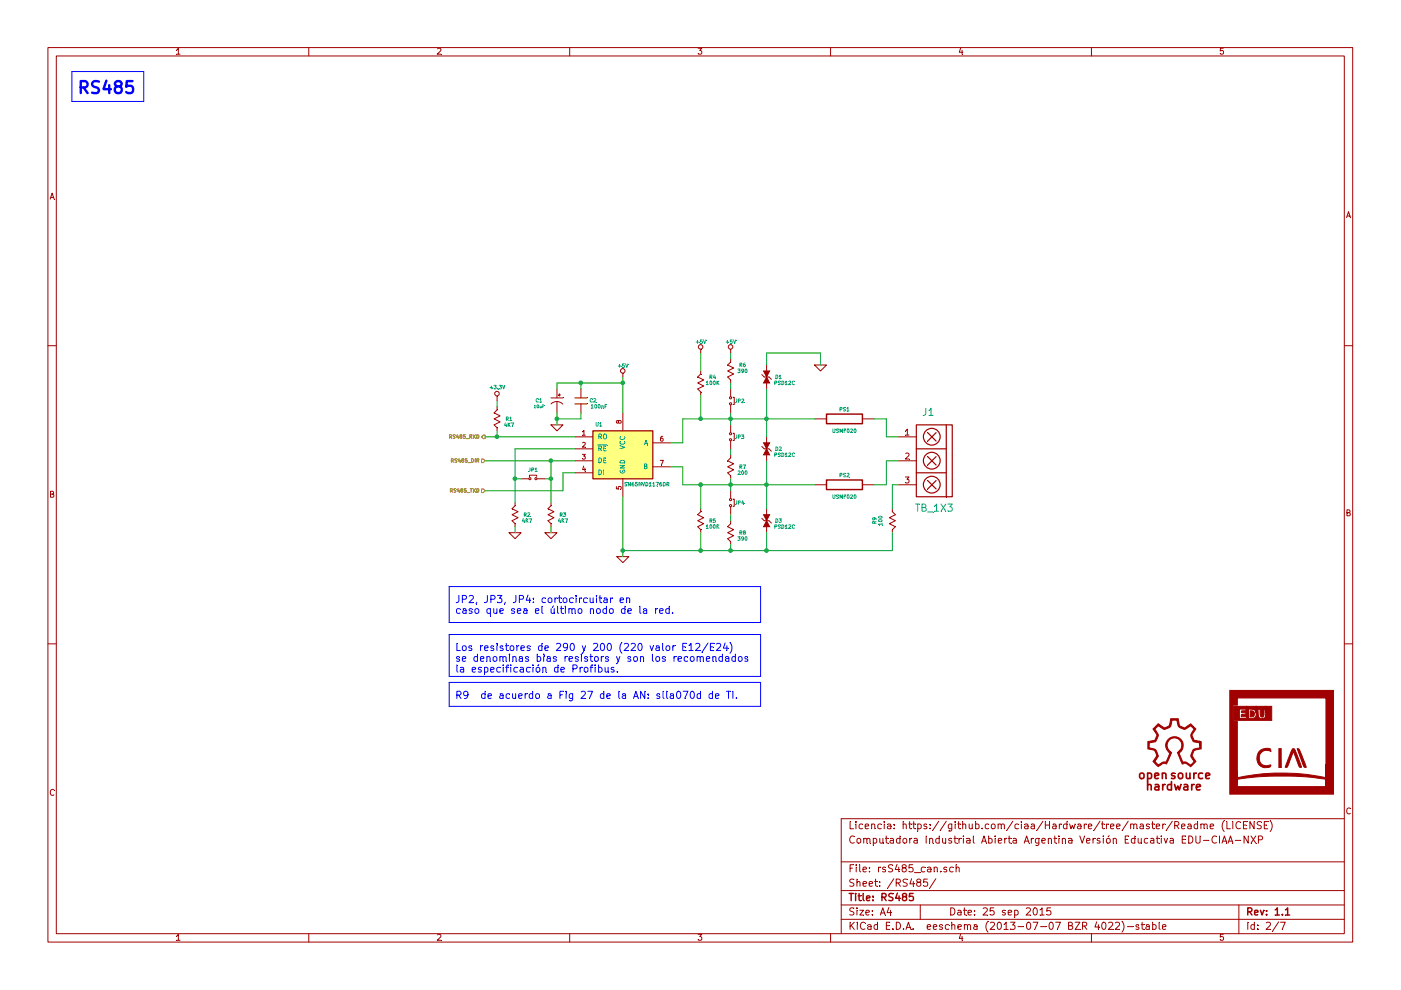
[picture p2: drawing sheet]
EESchema Schematic File Version 2
LIBS:edu-ciaa-nxp
LIBS:edu-ciaa-nxp-cache
EELAYER 27 0
EELAYER END
$Descr A4 11693 8268
encoding utf-8
Sheet 2 7
Title "RS485"
Date "25 sep 2015"
Rev "1.1"
Comp ""
Comment1 "Computadora Industrial Abierta Argentina Versión Educativa EDU-CIAA-NXP"
Comment2 "Licencia: https://github.com/ciaa/Hardware/tree/master/Readme (LICENSE)"
Comment3 ""
Comment4 ""
$EndDescr
$Comp
L MAX3072 U1
U 1 1
P 5200 3800
F 0 "U1" H 5000 4050 30  0000 C CNN
F 1 "SN65HVD1176DR" H 5400 3550 30  0000 C CNN
F 2 "-SOIC8" H 5200 3800 35  0001 C CIN
F 3 "sn65hvd1176.pdf" H 5200 3800 60  0001 C CNN
F 4 "IC RS485 PROFIBUS TXRX 8-SOIC" H 5200 3800 60  0001 C CNN "Descripción"
F 5 "Texas Instruments" H 5200 3800 60  0001 C CNN "Fabricante"
F 6 "SN65HVD1176DR" H 5200 3800 60  0001 C CNN "Nro de parte"
F 7 "../PCB/EDU-NXP/Datasheets" H 5200 3800 60  0001 C CNN "Path datasheet"
F 8 "296-26337-1-ND" H 5200 3800 60  0001 C CNN "Digikey"
F 9 "8-SOIC (0.154\", 3.90mm Width)" H 5200 3800 60  0001 C CNN "Footprint"
	1    5200 3800
	1    0    0    -1  
$EndComp
$Comp
L C_MINI C2
U 1 1
P 4850 3350
F 0 "C2" V 4850 3450 30  0000 C CNN
F 1 "100nF" V 4900 3500 30  0000 C CNN
F 2 "c_0805" H 1238 5700 30  0001 C CNN
F 3 "KEM_C1002_X7R_SMD.pdf" H 1200 5850 60  0001 C CNN
F 4 "CAP CER 0.1UF 16V 10% X7R 0805" H 1200 5850 60  0001 C CNN "Descripción"
F 5 "Kemet" H 1200 5850 60  0001 C CNN "Fabricante"
F 6 "C0805C104K4RACTU" H 1200 5850 60  0001 C CNN "Nro de Parte"
F 7 "..PCB/EDU-NXP/Datasheets" H 1200 5850 60  0001 C CNN "Path datasheet"
F 8 "399-1167-1-ND" H 1200 5850 60  0001 C CNN "Digikey"
F 9 "0805" H 1200 5850 60  0001 C CNN "Footprint"
	1    4850 3350
	0    1    1    0   
$EndComp
$Comp
L GND #PWR02
U 1 1
P 4650 3550
F 0 "#PWR02" H 4650 3550 30  0001 C CNN
F 1 "GND" H 4650 3480 30  0001 C CNN
F 2 "" H 4650 3550 60  0000 C CNN
F 3 "" H 4650 3550 60  0000 C CNN
	1    4650 3550
	1    0    0    -1  
$EndComp
$Comp
L R_MINI R4
U 1 1
P 5850 3200
F 0 "R4" V 5900 3100 30  0000 C CNN
F 1 "100K" V 5850 3100 30  0000 C CNN
F 2 "SM0805" H 5850 3200 60  0001 C CNN
F 3 "AOA0000CE1.pdf" H 5850 3200 60  0001 C CNN
F 4 "RES 100K OHM 1/8W 5% 0805 SMD" V 5850 3200 60  0001 C CNN "Descripción"
F 5 "Panasonic Electronic Components" V 5850 3200 60  0001 C CNN "Fabricante"
F 6 "ERJ-6GEYJ104V" V 5850 3200 60  0001 C CNN "Nro de parte"
F 7 "..PCB/EDU-NXP/Datasheets" V 5850 3200 60  0001 C CNN "Path datasheet"
F 8 "P100KACT-ND" V 5850 3200 60  0001 C CNN "Digikey"
F 9 "0805" V 5850 3200 60  0001 C CNN "Footprint"
	1    5850 3200
	0    -1   -1   0   
$EndComp
$Comp
L R_MINI R7
U 1 1
P 6100 3900
F 0 "R7" V 6100 3800 30  0000 C CNN
F 1 "200" V 6050 3800 30  0000 C CNN
F 2 "SM0805" H 6100 3900 60  0001 C CNN
F 3 "RR Series Resistor Specifications.pdf" H 6100 3900 60  0001 C CNN
F 4 "RES 200 OHM 1/10W .5% 0805 SMD" V 6100 3900 60  0001 C CNN "Descripción"
F 5 "Susumu" V 6100 3900 60  0001 C CNN "Fabricante"
F 6 "RR1220P-201-D" V 6100 3900 60  0001 C CNN "Nro de parte"
F 7 "..PCB/EDU-NXP/Datasheets" V 6100 3900 60  0001 C CNN "Path datasheet"
F 8 "RR12P200DCT-ND" V 6100 3900 60  0001 C CNN "Digikey"
F 9 "0805" V 6100 3900 60  0001 C CNN "Footprint"
	1    6100 3900
	0    -1   -1   0   
$EndComp
$Comp
L R_MINI R5
U 1 1
P 5850 4350
F 0 "R5" V 5850 4250 30  0000 C CNN
F 1 "100K" V 5800 4250 30  0000 C CNN
F 2 "SM0805" H 5850 3200 60  0001 C CNN
F 3 "AOA0000CE1.pdf" H 5850 3200 60  0001 C CNN
F 4 "RES 100K OHM 1/8W 5% 0805 SMD" V 5850 3200 60  0001 C CNN "Descripción"
F 5 "Panasonic Electronic Components" V 5850 3200 60  0001 C CNN "Fabricante"
F 6 "ERJ-6GEYJ104V" V 5850 3200 60  0001 C CNN "Nro de parte"
F 7 "..PCB/EDU-NXP/Datasheets" V 5850 3200 60  0001 C CNN "Path datasheet"
F 8 "P100KACT-ND" V 5850 3200 60  0001 C CNN "Digikey"
F 9 "0805" V 5850 3200 60  0001 C CNN "Footprint"
	1    5850 4350
	0    -1   -1   0   
$EndComp
$Comp
L ESD D1
U 1 1
P 6400 3150
F 0 "D1" V 6400 3050 30  0000 C CNN
F 1 "PSD12C" V 6350 3000 30  0000 C CNN
F 2 "DO-214AA(SMB)" H 6400 3150 60  0001 C CNN
F 3 "P6SMB11CAT3-D.PDF" H 6400 3150 60  0001 C CNN
F 4 "TVS DIODE 10.2VWM 16.7VC SMB" H 6400 3150 60  0001 C CNN "Descripción"
F 5 "ON Semiconductor" H 6400 3150 60  0001 C CNN "Fabricante"
F 6 "P6SMB12CAT3G" H 6400 3150 60  0001 C CNN "Nro de parte"
F 7 "PCB/EDU-NXP/Datasheets" H 6400 3150 60  0001 C CNN "Path datasheet"
F 8 "P6SMB12CAT3GOSCT-ND" H 6400 3150 60  0001 C CNN "Digikey"
F 9 "DO-214AA, SMB" H 6400 3150 60  0001 C CNN "Footprint"
	1    6400 3150
	0    -1   -1   0   
$EndComp
$Comp
L ESD D2
U 1 1
P 6400 3750
F 0 "D2" V 6400 3650 30  0000 C CNN
F 1 "PSD12C" V 6350 3600 30  0000 C CNN
F 2 "DO-214AA(SMB)" H 6400 3150 60  0001 C CNN
F 3 "P6SMB11CAT3-D.PDF" H 6400 3150 60  0001 C CNN
F 4 "TVS DIODE 10.2VWM 16.7VC SMB" H 6400 3150 60  0001 C CNN "Descripción"
F 5 "ON Semiconductor" H 6400 3150 60  0001 C CNN "Fabricante"
F 6 "P6SMB12CAT3G" H 6400 3150 60  0001 C CNN "Nro de parte"
F 7 "PCB/EDU-NXP/Datasheets" H 6400 3150 60  0001 C CNN "Path datasheet"
F 8 "P6SMB12CAT3GOSCT-ND" H 6400 3150 60  0001 C CNN "Digikey"
F 9 "DO-214AA, SMB" H 6400 3150 60  0001 C CNN "Footprint"
	1    6400 3750
	0    -1   -1   0   
$EndComp
$Comp
L ESD D3
U 1 1
P 6400 4350
F 0 "D3" V 6400 4250 30  0000 C CNN
F 1 "PSD12C" V 6350 4200 30  0000 C CNN
F 2 "DO-214AA(SMB)" H 6400 3150 60  0001 C CNN
F 3 "P6SMB11CAT3-D.PDF" H 6400 3150 60  0001 C CNN
F 4 "TVS DIODE 10.2VWM 16.7VC SMB" H 6400 3150 60  0001 C CNN "Descripción"
F 5 "ON Semiconductor" H 6400 3150 60  0001 C CNN "Fabricante"
F 6 "P6SMB12CAT3G" H 6400 3150 60  0001 C CNN "Nro de parte"
F 7 "PCB/EDU-NXP/Datasheets" H 6400 3150 60  0001 C CNN "Path datasheet"
F 8 "P6SMB12CAT3GOSCT-ND" H 6400 3150 60  0001 C CNN "Digikey"
F 9 "DO-214AA, SMB" H 6400 3150 60  0001 C CNN "Footprint"
	1    6400 4350
	0    -1   -1   0   
$EndComp
$Comp
L R_MINI R6
U 1 1
P 6100 3100
F 0 "R6" V 6150 3000 30  0000 C CNN
F 1 "390" V 6100 3000 30  0000 C CNN
F 2 "SM0805" H 6100 3100 60  0001 C CNN
F 3 "RR Series Resistor Specifications.pdf" H 6100 3100 60  0001 C CNN
F 4 "RES 390 OHM 1/10W .5% 0805 SMD" V 6100 3100 60  0001 C CNN "Descripción"
F 5 "Susumu" V 6100 3100 60  0001 C CNN "Fabricante"
F 6 "RR1220P-391-D" V 6100 3100 60  0001 C CNN "Nro de parte"
F 7 "..PCB/EDU-NXP/Datasheets" V 6100 3100 60  0001 C CNN "Path datasheet"
F 8 "RR12P390DCT-ND" V 6100 3100 60  0001 C CNN "Digikey"
F 9 "0805" V 6100 3100 60  0001 C CNN "Footprint"
	1    6100 3100
	0    -1   -1   0   
$EndComp
$Comp
L R_MINI R8
U 1 1
P 6100 4450
F 0 "R8" V 6100 4350 30  0000 C CNN
F 1 "390" V 6050 4350 30  0000 C CNN
F 2 "SM0805" H 6100 3100 60  0001 C CNN
F 3 "RR Series Resistor Specifications.pdf" H 6100 3100 60  0001 C CNN
F 4 "RES 390 OHM 1/10W .5% 0805 SMD" V 6100 3100 60  0001 C CNN "Descripción"
F 5 "Susumu" V 6100 3100 60  0001 C CNN "Fabricante"
F 6 "RR1220P-391-D" V 6100 3100 60  0001 C CNN "Nro de parte"
F 7 "..PCB/EDU-NXP/Datasheets" V 6100 3100 60  0001 C CNN "Path datasheet"
F 8 "RR12P390DCT-ND" V 6100 3100 60  0001 C CNN "Digikey"
F 9 "0805" V 6100 3100 60  0001 C CNN "Footprint"
	1    6100 4450
	0    -1   -1   0   
$EndComp
$Comp
L JUMPER-2 JP4
U 1 1
P 6100 4200
F 0 "JP4" V 6100 4125 30  0000 C CNN
F 1 "JUMPER-2" H 6100 4200 30  0001 C CNN
F 2 "~" H 6100 4200 60  0000 C CNN
F 3 "~" H 6100 4200 60  0000 C CNN
	1    6100 4200
	0    -1   -1   0   
$EndComp
$Comp
L JUMPER-2 JP3
U 1 1
P 6100 3650
F 0 "JP3" V 6100 3575 30  0000 C CNN
F 1 "JUMPER-2" H 6100 3650 30  0001 C CNN
F 2 "~" H 6100 3650 60  0000 C CNN
F 3 "~" H 6100 3650 60  0000 C CNN
	1    6100 3650
	0    -1   -1   0   
$EndComp
$Comp
L JUMPER-2 JP2
U 1 1
P 6100 3350
F 0 "JP2" V 6100 3275 30  0000 C CNN
F 1 "JUMPER-2" H 6100 3350 30  0001 C CNN
F 2 "~" H 6100 3350 60  0000 C CNN
F 3 "~" H 6100 3350 60  0000 C CNN
	1    6100 3350
	0    -1   -1   0   
$EndComp
Text Notes 650  800  0    100  ~ 20
RS485
$Comp
L TB_1X3 J1
U 1 1
P 7850 3750
F 0 "J1" H 7950 4050 60  0000 C CNN
F 1 "TB_1X3" H 7900 3250 60  0000 C CNN
F 2 "bornier3" H 7800 3800 10  0001 C CNN
F 3 "osttcxx2162.pdf" H 7800 3800 60  0001 C CNN
F 4 "TERM BLOCK 5.08MM VERT 3POS PCB" H 7850 3750 60  0001 C CNN "Descripción"
F 5 "On Shore Technology Inc" H 7850 3750 60  0001 C CNN "Fabricante"
F 6 "OSTTC032162" H 7850 3750 60  0001 C CNN "Nro de parte"
F 7 "..PCB/EDU-NXP/Datasheets" H 7850 3750 60  0001 C CNN "Path datasheet"
F 8 "ED2610-ND" H 7850 3750 60  0001 C CNN "Digikey"
F 9 "~" H 7850 3750 60  0001 C CNN "Footprint"
	1    7850 3750
	-1   0    0    -1  
$EndComp
Text Notes 3800 5050 0    60   ~ 0
JP2, JP3, JP4: cortocircuitar en\ncaso que sea el último nodo de la red.
$Comp
L R_MINI R3
U 1 1
P 4600 4300
F 0 "R3" V 4600 4200 30  0000 C CNN
F 1 "4K7" V 4550 4200 30  0000 C CNN
F 2 "SM0805" H 4600 4300 60  0001 C CNN
F 3 "Chip_Resistor.pdf" H 4600 4300 60  0001 C CNN
F 4 "RES 4.7K ohm 1/8 W 5% 0805 SMD" V 4600 4300 60  0001 C CNN "Descripción"
F 5 "Samsung" V 4600 4300 60  0001 C CNN "Fabricante "
F 6 "RC2012J472CS" V 4600 4300 60  0001 C CNN "Nro de parte"
F 7 "..PCB/EDU-NXP/Datasheets" V 4600 4300 60  0001 C CNN "Path datasheet"
F 8 "1276-5544-1-ND" V 4600 4300 60  0001 C CNN "Digikey"
F 9 "0805" V 4600 4300 60  0001 C CNN "Footprint"
	1    4600 4300
	0    -1   -1   0   
$EndComp
$Comp
L GND #PWR03
U 1 1
P 4600 4450
F 0 "#PWR03" H 4600 4450 30  0001 C CNN
F 1 "GND" H 4600 4380 30  0001 C CNN
F 2 "" H 4600 4450 60  0000 C CNN
F 3 "" H 4600 4450 60  0000 C CNN
	1    4600 4450
	1    0    0    -1  
$EndComp
$Comp
L R_MINI R2
U 1 1
P 4300 4300
F 0 "R2" V 4300 4200 30  0000 C CNN
F 1 "4K7" V 4250 4200 30  0000 C CNN
F 2 "SM0805" H 4300 4300 60  0001 C CNN
F 3 "Chip_resistor.pdf" H 4300 4300 60  0001 C CNN
F 4 "RES 4.7K ohm 1/8W 5% 0805 SMD" V 4300 4300 60  0001 C CNN "Descricpión"
F 5 "Samsung" V 4300 4300 60  0001 C CNN "Fabricante"
F 6 "RC2012J472CS" V 4300 4300 60  0001 C CNN "Numero de parte"
F 7 "..PCB/EDU-NXP/Datasheets" V 4300 4300 60  0001 C CNN "Path datasheet"
F 8 "1276-5544-1-ND" V 4300 4300 60  0001 C CNN "Digikey"
F 9 "0805" V 4300 4300 60  0001 C CNN "Footprint"
	1    4300 4300
	0    -1   -1   0   
$EndComp
$Comp
L GND #PWR04
U 1 1
P 4300 4450
F 0 "#PWR04" H 4300 4450 30  0001 C CNN
F 1 "GND" H 4300 4380 30  0001 C CNN
F 2 "" H 4300 4450 60  0000 C CNN
F 3 "" H 4300 4450 60  0000 C CNN
	1    4300 4450
	1    0    0    -1  
$EndComp
$Comp
L JUMPER-2 JP1
U 1 1
P 4450 4000
F 0 "JP1" H 4450 3925 30  0000 C CNN
F 1 "JUMPER-2" H 4450 4000 30  0001 C CNN
F 2 "~" H 4450 4000 60  0000 C CNN
F 3 "~" H 4450 4000 60  0000 C CNN
	1    4450 4000
	-1   0    0    1   
$EndComp
$Comp
L CP_MINI C1
U 1 1
P 4650 3350
F 0 "C1" V 4650 3500 30  0000 C CNN
F 1 "10uF" V 4700 3500 25  0000 C CNN
F 2 "c_1206_tantalio" H 4650 3350 60  0001 C CNN
F 3 "KEM_C1002_X7R_SMD.pdf" H 4650 3350 60  0001 C CNN
F 4 "CAP CER 10UF 16V 10% X7R 1206" H 4650 3350 60  0001 C CNN "Descripción"
F 5 "Kemet" H 4650 3350 60  0001 C CNN "Fabricante"
F 6 "C1206C106K4RACTU" H 4650 3350 60  0001 C CNN "Nro de parte"
F 7 "..PCB/EDU-CIAA/Datasheets" H 4650 3350 60  0001 C CNN "Path datasheet"
F 8 "399-3525-1-ND" H 4650 3350 60  0001 C CNN "Digikey"
F 9 "1206" H 4650 3350 60  0001 C CNN "Footprint"
	1    4650 3350
	0    -1   1    0   
$EndComp
$Comp
L R PS2
U 1 1
P 7050 4050
F 0 "PS2" V 7130 4050 30  0000 C CNN
F 1 "USMF020" V 6950 4050 30  0000 C CNN
F 2 "SM1210" H 6980 3500 30  0001 C CNN
F 3 "mfusmf.pdf" H 7050 3500 30  0001 C CNN
F 4 "FUSE RESETTABLE .20A 30V HLD SMD" V 7050 3500 60  0001 C CNN "Descripción"
F 5 "Bourns Inc." V 7050 3500 60  0001 C CNN "Fabricante"
F 6 "MF-USMF020-2" V 7050 3500 60  0001 C CNN "Nro de parte"
F 7 "..PCB/EDU-NXP/Datasheets" V 7050 3500 60  0001 C CNN "Path datasheet"
F 8 "MF-USMF020-2CT-ND" V 7050 3500 60  0001 C CNN "Digikey"
F 9 "1210" V 7050 3500 60  0001 C CNN "Footprint"
	1    7050 4050
	0    -1   -1   0   
$EndComp
$Comp
L R PS1
U 1 1
P 7050 3500
F 0 "PS1" V 7130 3500 30  0000 C CNN
F 1 "USMF020" V 6950 3500 30  0000 C CNN
F 2 "SM1210" H 6980 3500 30  0001 C CNN
F 3 "mfusmf.pdf" H 7050 3500 30  0001 C CNN
F 4 "FUSE RESETTABLE .20A 30V HLD SMD" V 7050 3500 60  0001 C CNN "Descripción"
F 5 "Bourns Inc." V 7050 3500 60  0001 C CNN "Fabricante"
F 6 "MF-USMF020-2" V 7050 3500 60  0001 C CNN "Nro de parte"
F 7 "..PCB/EDU-NXP/Datasheets" V 7050 3500 60  0001 C CNN "Path datasheet"
F 8 "MF-USMF020-2CT-ND" V 7050 3500 60  0001 C CNN "Digikey"
F 9 "1210" V 7050 3500 60  0001 C CNN "Footprint"
	1    7050 3500
	0    -1   -1   0   
$EndComp
$Comp
L GND #PWR05
U 1 1
P 5200 4650
F 0 "#PWR05" H 5200 4650 30  0001 C CNN
F 1 "GND" H 5200 4580 30  0001 C CNN
F 2 "" H 5200 4650 60  0000 C CNN
F 3 "" H 5200 4650 60  0000 C CNN
	1    5200 4650
	1    0    0    -1  
$EndComp
$Comp
L R_MINI R9
U 1 1
P 7450 4350
F 0 "R9" H 7450 4200 30  0000 C CNN
F 1 "100" H 7450 4250 30  0000 C CNN
F 2 "SM0805" H 7450 4350 60  0001 C CNN
F 3 "AOA0000CE4.pdf" H 7450 4350 60  0001 C CNN
F 4 "RES 100 OHM 1/2W 1% 0805 SMD" H 7450 4350 60  0001 C CNN "Descripción"
F 5 "Panasonic Electronic Components" H 7450 4350 60  0001 C CNN "Fabricante"
F 6 "ERJ-P06F1000V" H 7450 4350 60  0001 C CNN "Nro de parte"
F 7 "..PCB/EDU-NXP/Datasheets" H 7450 4350 60  0001 C CNN "Path datasheet"
F 8 "P16057CT-ND" H 7450 4350 60  0001 C CNN "Digikey"
F 9 "0805" H 7450 4350 60  0001 C CNN "Footprint"
	1    7450 4350
	0    1    1    0   
$EndComp
Text Notes 3800 5450 0    60   ~ 0
Los resistores de 290 y 200 (220 valor E12/E24)\nse denominas bias resistors y son los recomendados \nla especificación de Profibus.
Wire Wire Line
	5200 3150 5200 3450
Wire Wire Line
	4650 3200 5200 3200
Connection ~ 5200 3200
Wire Wire Line
	5700 3700 5600 3700
Wire Wire Line
	5700 3500 5700 3700
Wire Wire Line
	5700 3500 6800 3500
Wire Wire Line
	5600 3900 5700 3900
Wire Wire Line
	5700 3900 5700 4050
Wire Wire Line
	5700 4050 6800 4050
Connection ~ 5850 3500
Wire Wire Line
	5850 4600 5850 4450
Wire Wire Line
	5850 2950 5850 3100
Wire Wire Line
	6400 4600 6400 4450
Wire Wire Line
	7300 3500 7400 3500
Wire Wire Line
	7300 4050 7400 4050
Wire Wire Line
	5850 3300 5850 3500
Wire Wire Line
	5850 4050 5850 4250
Wire Wire Line
	6100 4600 6100 4550
Connection ~ 5850 4050
Connection ~ 6400 4050
Wire Wire Line
	6400 3850 6400 4250
Wire Wire Line
	6100 4000 6100 4100
Connection ~ 6100 4050
Wire Wire Line
	6100 4300 6100 4350
Wire Wire Line
	6100 2950 6100 3000
Wire Wire Line
	6100 3200 6100 3250
Wire Wire Line
	6100 3450 6100 3550
Connection ~ 6100 3500
Connection ~ 6400 3500
Wire Wire Line
	6100 3750 6100 3800
Wire Wire Line
	7400 3500 7400 3650
Wire Wire Line
	7400 3650 7500 3650
Wire Wire Line
	7500 3850 7400 3850
Wire Wire Line
	7400 3850 7400 4050
Wire Wire Line
	7500 4050 7450 4050
Wire Wire Line
	4050 3650 4800 3650
Wire Wire Line
	4050 4100 4700 4100
Wire Wire Line
	4700 4100 4700 3950
Wire Wire Line
	4700 3950 4800 3950
Wire Wire Line
	4600 4400 4600 4450
Wire Wire Line
	4600 3850 4600 4200
Wire Wire Line
	4300 4400 4300 4450
Wire Wire Line
	4300 3750 4300 4200
Wire Wire Line
	4650 3200 4650 3250
Wire Wire Line
	4650 3450 4650 3550
Wire Wire Line
	4650 3500 4850 3500
Wire Wire Line
	4850 3500 4850 3450
Connection ~ 4650 3500
Wire Wire Line
	4850 3250 4850 3200
Connection ~ 4850 3200
Wire Wire Line
	5200 4150 5200 4650
Wire Wire Line
	5200 4600 7450 4600
Connection ~ 5850 4600
Connection ~ 6400 4600
Connection ~ 6100 4600
Wire Wire Line
	6400 3250 6400 3650
Connection ~ 5200 4600
$Comp
L R_MINI R1
U 1 1
P 4150 3500
F 0 "R1" V 4150 3400 30  0000 C CNN
F 1 "4K7" V 4100 3400 30  0000 C CNN
F 2 "SM0805" H 4150 3500 60  0001 C CNN
F 3 "Chip_Resistor.pdf" H 4150 3500 60  0001 C CNN
F 4 "RES 4.7K OHM 1/8W 5% 0805 SMD" H 4150 3500 60  0001 C CNN "Descripción"
F 5 "Samsung" H 4150 3500 60  0001 C CNN "Fabricante"
F 6 "RC2012J472CS" H 4150 3500 60  0001 C CNN "Nro de parte"
F 7 "..PCB/EDU-NXP/Datasheets" H 4150 3500 60  0001 C CNN "Path datasheet"
F 8 "1276-5544-1-ND" H 4150 3500 60  0001 C CNN "Digikey"
F 9 "0805" H 4150 3500 60  0001 C CNN "Footprint "
	1    4150 3500
	0    -1   -1   0   
$EndComp
Wire Wire Line
	4150 3350 4150 3400
Wire Wire Line
	4550 4000 4600 4000
Connection ~ 4600 4000
Wire Wire Line
	4350 4000 4300 4000
Connection ~ 4300 4000
Wire Wire Line
	4300 3750 4800 3750
Wire Wire Line
	4050 3850 4800 3850
Connection ~ 4600 3850
Text HLabel 4050 4100 0    30   Input ~ 0
RS485_TXD
Text HLabel 4050 3850 0    30   Input ~ 0
RS485_DIR
Text HLabel 4050 3650 0    30   Output ~ 0
RS485_RXD
Wire Wire Line
	6400 2950 6400 3050
Wire Wire Line
	7450 4050 7450 4250
Wire Wire Line
	7450 4600 7450 4450
$Comp
L +5V #PWR06
U 1 1
P 5200 3150
F 0 "#PWR06" H 5200 3240 20  0001 C CNN
F 1 "+5V" H 5200 3240 30  0000 C CNN
F 2 "" H 5200 3150 60  0000 C CNN
F 3 "" H 5200 3150 60  0000 C CNN
	1    5200 3150
	1    0    0    -1  
$EndComp
$Comp
L +5V #PWR07
U 1 1
P 5850 2950
F 0 "#PWR07" H 5850 3040 20  0001 C CNN
F 1 "+5V" H 5850 3040 30  0000 C CNN
F 2 "" H 5850 2950 60  0000 C CNN
F 3 "" H 5850 2950 60  0000 C CNN
	1    5850 2950
	1    0    0    -1  
$EndComp
$Comp
L +5V #PWR08
U 1 1
P 6100 2950
F 0 "#PWR08" H 6100 3040 20  0001 C CNN
F 1 "+5V" H 6100 3040 30  0000 C CNN
F 2 "" H 6100 2950 60  0000 C CNN
F 3 "" H 6100 2950 60  0000 C CNN
	1    6100 2950
	1    0    0    -1  
$EndComp
$Comp
L +3.3V #PWR09
U 1 1
P 4150 3350
F 0 "#PWR09" H 4150 3310 30  0001 C CNN
F 1 "+3.3V" H 4150 3460 30  0000 C CNN
F 2 "" H 4150 3350 60  0000 C CNN
F 3 "" H 4150 3350 60  0000 C CNN
	1    4150 3350
	1    0    0    -1  
$EndComp
Wire Wire Line
	4150 3600 4150 3650
Connection ~ 4150 3650
$Comp
L LOGO #G4
U 1 1
P 10700 6200
F 0 "#G4" H 10700 5797 60  0001 C CNN
F 1 "LOGO" H 10700 6603 60  0001 C CNN
F 2 "" H 10700 6200 60  0000 C CNN
F 3 "" H 10700 6200 60  0000 C CNN
	1    10700 6200
	1    0    0    -1  
$EndComp
$Comp
L GND #PWR010
U 1 1
P 6850 3050
F 0 "#PWR010" H 6850 3050 30  0001 C CNN
F 1 "GND" H 6850 2980 30  0001 C CNN
F 2 "" H 6850 3050 60  0000 C CNN
F 3 "" H 6850 3050 60  0000 C CNN
	1    6850 3050
	1    0    0    -1  
$EndComp
Wire Wire Line
	6400 2950 6850 2950
Wire Wire Line
	6850 2950 6850 3050
$Comp
L OSHWA #G3
U 1 1
P 9800 6300
F 0 "#G3" H 9770 6700 60  0001 C CNN
F 1 "OSHWA" H 9800 6603 60  0001 C CNN
F 2 "~" H 9800 6300 60  0000 C CNN
F 3 "~" H 9800 6300 60  0000 C CNN
	1    9800 6300
	1    0    0    -1  
$EndComp
Wire Notes Line
	600  600  1200 600 
Wire Notes Line
	1200 600  1200 850 
Wire Notes Line
	1200 850  600  850 
Wire Notes Line
	600  850  600  600 
Text Notes 3800 5850 0    60   ~ 0
R9  de acuerdo a Fig 27 de la AN: slla070d de TI.\n
Wire Notes Line
	3750 4900 6350 4900
Wire Notes Line
	6350 4900 6350 5200
Wire Notes Line
	6350 5200 3750 5200
Wire Notes Line
	3750 5200 3750 4900
Wire Notes Line
	3750 5300 6350 5300
Wire Notes Line
	6350 5300 6350 5650
Wire Notes Line
	6350 5650 3750 5650
Wire Notes Line
	3750 5650 3750 5300
Wire Notes Line
	3750 5700 6350 5700
Wire Notes Line
	6350 5700 6350 5900
Wire Notes Line
	6350 5900 3750 5900
Wire Notes Line
	3750 5900 3750 5700
$EndSCHEMATC
